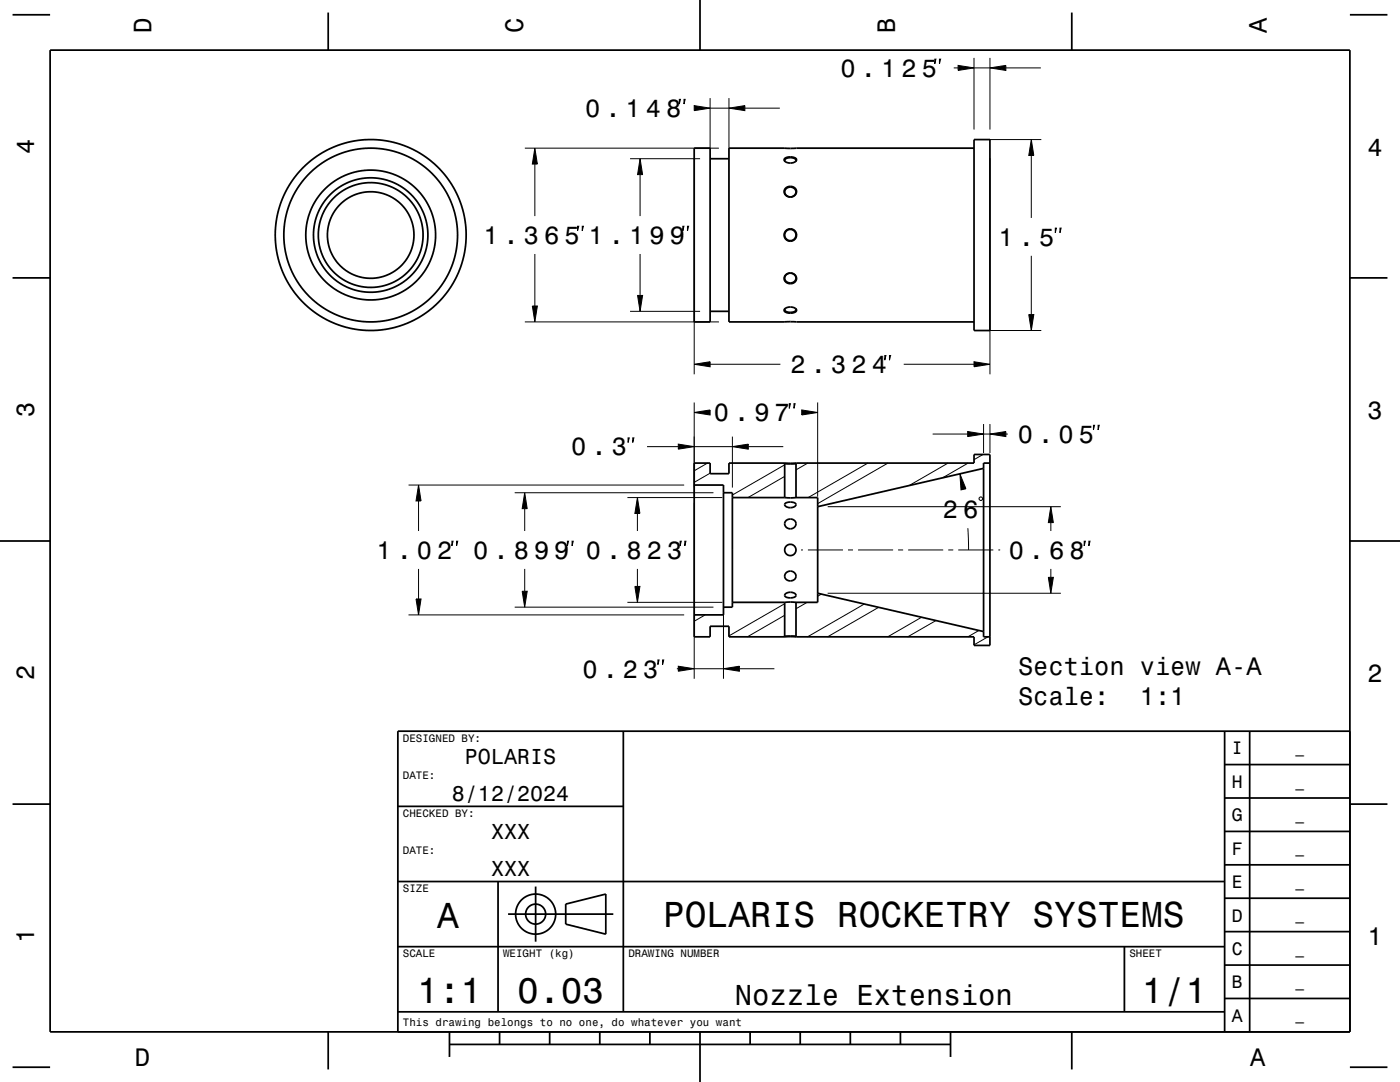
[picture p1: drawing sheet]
<svg xmlns="http://www.w3.org/2000/svg" width="279mm" height="216mm" viewBox="0 0 279 216" stroke-linecap="round" stroke-linejoin="round" font-family="sans-serif">
<g fill="none" stroke="#000" stroke-width=".2">
<path d="M135.6 19.8h.2l-.2 1zM136.5 19.8h.2l-.2 1zM141.7 19.6v10.1M145.5 19.6v10.1M186.6 11.8h.2l-.2 .9zM187.5 11.8h.2l-.2 .9zM190.3 13.6h.9M191.2 13l3.2 .6-3.2 .5zM194.4 11.6v14.2M194.4 13.6h3.2M197.6 13.6l3.1-.6v1.1zM197.6 11.6v14.2"/>
<path d="M200.7 13.6h7M104.7 29.6h38.8M106.7 29.6l.5 3.1h-1zM106.7 32.7v10.4M125.7 31.7h14M127.7 31.7l.5 3.1h-1zM127.7 34.8v8.3M138.5 21.1l3.2 .5-3.2 .5zM138.5 31.6v43.1M141.7 21.6h3.8M145.5 21.6l3.2-.5v1zM148.7 21.6h6.9"/>
<path d="M196.4 27.8h11.4M197.6 31.6v43.1M205.8 27.8l.5 3.2h-1zM205.8 31v12.5M106.7 50.7v10.4M115.3 45.1h.2l-.2 1zM116.2 45.1h.2l-.2 1zM127.2 58.9h1l-.5 3.2zM127.7 50.7v8.2M136.3 45.1h.2l-.2 1zM137.2 45.1h.2l-.2 1zM205.8 51.1v11.7"/>
<path d="M210.6 45.5h.2l-.2 1zM211.5 45.5h.3l-.3 1zM104.7 64.2h38.8M106.2 61.1h1l-.5 3.1zM125.7 62.1h14M138.5 72.7l3.2-.5v1zM141.7 72.7h14M176.6 70.9h.2l-.2 1zM177.5 70.9h.2l-.2 1zM180.4 72.7h14M194.4 72.2l3.2 .5-3.2 .5zM196.4 65.9h11.4"/>
<path d="M205.3 62.8h1l-.5 3.1zM81.5 96.8h55M83.5 96.8l.5 3.2h-1zM83.5 100v6M102.7 98.3h39.7M104.7 98.3l.5 3.2h-1zM125.2 99.3h19M125.3 87.4h.3l-.3 .9zM126.3 87.4h.2l-.2 .9zM127.2 99.3l.5 3.2h-1zM129.1 89.1h6.3M135.4 88.6l3.1 .5-3.1 .5z"/>
<path d="M138.5 82.3l3.2-.5v1zM138.5 80.3v18.8M138.5 89.1h7.7M141.2 92.4l-2.7 1.5M141.7 94.4l-3.2 1.9M146.2 89.1l3.1-.5v1zM146.2 87.1v10.2M149.3 89.1h7M156.6 95.1l-7.3 4.2M156.6 92.8l-10.4 6M157.5 80.6h.3l-.3 .9zM158.5 80.6h.2l-.2 .9z"/>
<path d="M160 81.8l3.2 .5-3.2 .5zM161.2 92.4l-2.3 1.4M163.2 80.3v18.8M173.2 92.4l-11.9 6.9M177.2 92.4l-14 8.1M186.1 86.6h7M189.2 92.4l-7.8 4.5M191.6 94.5l1.2 3-1 .3zM193.1 86.1l3.2 .5-3.2 .5zM193.2 92.4l-5.1 2.9M195.4 99.4l.2-.2h.3l.2 .2v.2l-.2 .3h-.3l-.2-.3zM196.2 90.7l-1.8 1"/>
<path d="M196.3 84.6v5.8M196.3 86.6h1.3M197.6 86.6l3.1-.5v1zM197.6 84.6v5.8M200.7 86.6h.4M218.2 84.9h.3l-.3 .9zM219.1 84.9h.3l-.3 .9zM83 119.5h1l-.5 3.2zM83.5 113.5v6M90.2 108h.2l-.2 .9zM91.1 108h.3l-.3 .9zM104.2 118h1l-.5 3.2z"/>
<path d="M104.7 101.5v4.5M104.7 113.5v4.5M113.2 108h.3l-.3 .9zM114.2 108h.2l-.2 .9zM126.7 117h1l-.5 3.2zM127.2 102.5v3.5M127.2 113.5v3.5M135.7 108h.3l-.3 .9zM136.7 108h.2l-.2 .9zM138.5 100.3v35.1M144.4 100.3v35.1M159.9 109.7h.3"/>
<path d="M161.2 109.7h7M163.9 118.5l-.7 .5M165.2 118.4h46.5M165.2 101.1h46.5M169.2 109.7h1M171.2 109.7h7M179.2 109.7h1M181.2 109.7h7M189.2 109.7h1M191.2 109.7h7M193.2 105.4l.1 4.3M199.2 109.7h.4"/>
<path d="M209.2 115.2h1l-.5 3.2zM209.7 101.1l.5 3.2h-1zM209.7 104.3v1.7M209.7 113.5v1.7M216.4 108h.2l-.2 .9zM217.3 108h.2l-.2 .9zM81.5 122.7h55M102.7 121.2h39.7M125.2 120.2h19M131.3 131.7h.2l-.2 .9zM132.2 131.7h.3l-.3 .9zM135.1 133.4h.3"/>
<path d="M135.4 132.9l3.1 .5-3.1 .5zM138.5 133.4h5.9M140.7 122.7l-2.2 1.3M144.4 133.4l3.2-.5v1zM147.6 133.4h6.9M156.6 122.8l-7.4 4.3M156.6 120.5l-11.1 6.4M161.1 120.2l-2.2 1.3M172.5 120.5l-11.3 6.6M175.4 121.2l-10.2 5.9M183.9 123.2l-6.7 3.9M186.8 123.8l-5.6 3.3"/>
<path d="M195.4 125.8l-2.2 1.3M197.2 127.1l-2.8 1.6"/>
</g>
<g fill="none" stroke="#000" stroke-width=".35">
<path d="M2.5 2.9h7.5M10 10h259.4v195.9h-259.4zM65.5 2.5v7.5M139.7 0v10M213.9 2.5v7.5M269.4 2.9h7.5M138.5 29.6h3.2v34.6h-3.2zM141.7 31.7h3.8M156.6 31.6a1.93 1.93 0 0 1 2.4 .2 1.17 1.17 0 0 1-1.6 .7l-.8-.4zM156.7 32.3a.43 .43 0 0 1 0-.5 .43 .43 0 0 1 .4-.2 1.47 1.47 0 0 1 1.7 .3l-.1 .4M156.8 37.6a1.16 1.16 0 0 1 1.6-.3 1.16 1.16 0 0 1 .2 1.7 1.17 1.17 0 0 1-1.6 .1 1.17 1.17 0 0 1-.2-1.5zM156.8 37.7a1.08 1.08 0 0 1 1.5-.3 1.08 1.08 0 0 1 .3 1.5 1.08 1.08 0 0 1-1.4 .3 1.08 1.08 0 0 1-.4-1.5z"/>
<path d="M194.4 29.6h-48.9v34.6h48.9M194.4 27.8h3.2v38.1h-3.2zM2.5 55.4h7.5M156.7 54.9a1.19 1.19 0 0 1 1.6-.3 1.19 1.19 0 0 1 .5 1.5 1.19 1.19 0 0 1-1.7 .4 1.19 1.19 0 0 1-.4-1.6zM156.8 54.9a1.05 1.05 0 0 1 1.6-.2 1.05 1.05 0 0 1-.1 1.6 1.04 1.04 0 0 1-1.3-.1 1.04 1.04 0 0 1-.2-1.3zM269.4 55.4h7.5M141.7 62.1h3.8M156.7 61.6a1.47 1.47 0 0 1 2.3 .3 1 1 0 0 1-1.3 .6 .89 .89 0 0 1-1.2-.7zM156.7 61.5l-.1 .2a.78 .78 0 0 0 1.1 .6 .78 .78 0 0 0 1.1-.6l-.1-.2M138.5 96.8h5.9v25.9h-5.9M144.4 98.3h1.8v22.9h-1.8M146.2 99.3h10.4"/>
<path d="M156.5 92.4h2.5M156.5 92.4h-11v2.1h-3.8v-2.1h-3.2v34.7h3.2v-2.1h3.8v2.1h11M156.5 92.4l.1 .1M156.6 99.3h2.3M156.6 92.5h2.3M156.6 92.5v6.8M158.9 99.3h4.3v20.9h-4.3M158.9 92.5v6.8M159 92.4h35.4v-1.7h3.2v38.1h-3.2v-1.7h-35.4M159 92.4l-.1 .1M196.3 93.5l-33.1 7.6M197.6 92.4h-1.3v34.7h1.3"/>
<path d="M0 107.9h10M156.7 118.5a1.25 1.25 0 0 1 2.1 .4 1.58 1.58 0 0 1-2.2-.1zM156.7 100.4a1.6 1.6 0 0 1 2.2 .3 1.34 1.34 0 0 1-2.3 0zM156.9 114.3a1.06 1.06 0 0 1 1.5-.2 1.06 1.06 0 0 1 .1 1.5 1.06 1.06 0 0 1-1.4 .2 1.06 1.06 0 0 1-.2-1.5zM156.9 103.8a1.06 1.06 0 0 1 1.5-.1 1.06 1.06 0 0 1 .2 1.5 1.06 1.06 0 0 1-1.5 .1 1.06 1.06 0 0 1-.2-1.5zM163.2 118.4l33.1 7.6M269.4 107.9h10M146.2 120.2h10.4M156.5 127.1h2.5M156.6 120.2h2.3M156.6 126.9h2.3M156.6 120.2v6.7"/>
<path d="M156.6 126.9l-.1 .2M158.9 120.2v6.7M158.9 126.9l.1 .2M124.4 145.9v56M244.4 159.2h25M244.4 152.6h25M244.4 145.9v60M249.4 145.9v60M269.4 145.9h-190v60M2.5 160.5h7.5M79.4 175.9h165M79.4 160.9h45"/>
<path d="M99.4 175.9v26M106.9 176.9v11M244.4 179.2h25M244.4 172.6h25M244.4 165.9h25M269.4 160.5h7.5M79.4 188.9h165M101.4 182.4h21M112.9 180.4l8-2v8l-8-2zM224.4 188.9v13M244.4 199.2h25M244.4 192.6h25"/>
<path d="M244.4 185.9h25M2.5 213h7.5M65.5 205.9v7.5M79.4 201.9h165M89.7 208.4h100M89.7 205.9v5M99.7 205.9v2.5M109.7 205.9v2.5M119.7 205.9v2.5M129.7 205.9v2.5M139.7 205.9v10M149.7 205.9v2.5"/>
<path d="M159.7 205.9v2.5M169.7 205.9v2.5M179.7 205.9v2.5M189.7 205.9v5M213.9 205.9v7.5M269.4 213h7.5"/>
<circle cx="74" cy="46.9" r="11.4"/>
<circle cx="74" cy="46.9" r="8.6"/>
<circle cx="74" cy="46.9" r="13"/>
<circle cx="74" cy="46.9" r="19.1"/>
<circle cx="74" cy="46.9" r="10.5"/>
<circle cx="74" cy="46.9" r="17.3"/>
<circle cx="157.7" cy="46.9" r="1.24"/>
<circle cx="157.7" cy="46.9" r="1.13"/>
<circle cx="157.7" cy="109.7" r="1.13"/>
<circle cx="106.9" cy="182.4" r="2"/>
<circle cx="106.9" cy="182.4" r="4"/>
</g>
<g fill="#000">
<path d="M191.2 13l3.2 .6-3.2 .5z" fill-rule="evenodd"/>
<path d="M197.6 13.6l3.1-.6v1.1z" fill-rule="evenodd"/>
<path d="M106.7 29.6l.5 3.1h-1z" fill-rule="evenodd"/>
<path d="M127.7 31.7l.5 3.1h-1z" fill-rule="evenodd"/>
<path d="M138.5 21.1l3.2 .5-3.2 .5z" fill-rule="evenodd"/>
<path d="M145.5 21.6l3.2-.5v1z" fill-rule="evenodd"/>
<path d="M205.8 27.8l.5 3.2h-1z" fill-rule="evenodd"/>
<path d="M127.2 58.9h1l-.5 3.2z" fill-rule="evenodd"/>
<path d="M106.2 61.1h1l-.5 3.1z" fill-rule="evenodd"/>
<path d="M138.5 72.7l3.2-.5v1z" fill-rule="evenodd"/>
<path d="M194.4 72.2l3.2 .5-3.2 .5z" fill-rule="evenodd"/>
<path d="M205.3 62.8h1l-.5 3.1z" fill-rule="evenodd"/>
<path d="M83.5 96.8l.5 3.2h-1z" fill-rule="evenodd"/>
<path d="M135.4 88.6l3.1 .5-3.1 .5z" fill-rule="evenodd"/>
<path d="M138.5 82.3l3.2-.5v1z" fill-rule="evenodd"/>
<path d="M146.2 89.1l3.1-.5v1z" fill-rule="evenodd"/>
<path d="M160 81.8l3.2 .5-3.2 .5z" fill-rule="evenodd"/>
<path d="M191.6 94.5l1.2 3-1 .3z" fill-rule="evenodd"/>
<path d="M193.1 86.1l3.2 .5-3.2 .5z" fill-rule="evenodd"/>
<path d="M197.6 86.6l3.1-.5v1z" fill-rule="evenodd"/>
<path d="M83 119.5h1l-.5 3.2z" fill-rule="evenodd"/>
<path d="M104.2 118h1l-.5 3.2z" fill-rule="evenodd"/>
<path d="M104.7 98.3l.5 3.2h-1z" fill-rule="evenodd"/>
<path d="M126.7 117h1l-.5 3.2z" fill-rule="evenodd"/>
<path d="M127.2 99.3l.5 3.2h-1z" fill-rule="evenodd"/>
<path d="M209.2 115.2h1l-.5 3.2z" fill-rule="evenodd"/>
<path d="M209.7 101.1l.5 3.2h-1z" fill-rule="evenodd"/>
<path d="M135.4 132.9l3.1 .5-3.1 .5z" fill-rule="evenodd"/>
<path d="M144.4 133.4l3.2-.5v1z" fill-rule="evenodd"/>
</g>
<g font-size="7.2">
<text x="87.2" y="185.2">A</text>
<text x="132.4" y="185">POLARIS ROCKETRY SYSTEMS</text>
<text x="83.2" y="200.2">1:1</text>
<text x="103.2" y="200.2">0.03</text>
<text x="227.9" y="200.2">1/1</text>
</g>
<text font-size="5.8" x="146.6" y="200.5">Nozzle Extension</text>
<g font-size="5">
<text x="30.2" y="6.5" transform="rotate(-90 30.2 6.5)">D</text>
<text x="104.4" y="6.5" transform="rotate(-90 104.4 6.5)">C</text>
<text x="178.6" y="6.5" transform="rotate(-90 178.6 6.5)">B</text>
<text x="252.8" y="6.5" transform="rotate(-90 252.8 6.5)">A</text>
<text x="167.8" y="15.3">0 . 1 2 5</text>
<text x="116.8" y="23.3">0 . 1 4 8</text>
<text x="6.8" y="30.7" transform="rotate(-90 6.8 30.7)">4</text>
<text x="272.9" y="31">4</text>
<text x="96.5" y="48.6">1 . 3 6 5</text>
<text x="117.5" y="48.6">1 . 1 9 9</text>
<text x="199.3" y="49">1 . 5</text>
<text x="157.8" y="74.4">2 . 3 2 4</text>
<text x="6.8" y="83.2" transform="rotate(-90 6.8 83.2)">3</text>
<text x="272.9" y="83.5">3</text>
<text x="142.5" y="84.1">0 . 9 7</text>
<text x="203.2" y="88.4">0 . 0 5</text>
<text x="114" y="90.9">0 . 3</text>
<text x="188.2" y="103.4">2 6</text>
<text x="75.1" y="111.5">1 . 0 2</text>
<text x="94.4" y="111.5">0 . 8 9 9</text>
<text x="116.9" y="111.5">0 . 8 2 3</text>
<text x="201.3" y="111.5">0 . 6 8</text>
<text x="6.8" y="135.7" transform="rotate(-90 6.8 135.7)">2</text>
<text x="116.2" y="135.2">0 . 2 3</text>
<text x="203.2" y="134.6">Section view A-A</text>
<text x="272.9" y="136">2</text>
<text x="203.2" y="140.6">Scale:</text>
<text x="227.5" y="140.6">1:1</text>
<text x="6.8" y="188.2" transform="rotate(-90 6.8 188.2)">1</text>
<text x="272.9" y="188.5">1</text>
<text x="26.9" y="212.7">D</text>
<text x="249.5" y="212.7">A</text>
</g>
<g font-size="4.3">
<text x="92.8" y="152.4">POLARIS</text>
<text x="90.2" y="159.9">8/12/2024</text>
<text x="98" y="167.4">XXX</text>
<text x="98" y="174.9">XXX</text>
</g>
<g font-size="3.6">
<text x="245.8" y="150.5">I</text>
<text x="245.8" y="157.2">H</text>
<text x="245.8" y="163.9">G</text>
<text x="245.8" y="170.5">F</text>
<text x="245.8" y="177.2">E</text>
<text x="245.8" y="183.9">D</text>
<text x="245.8" y="190.5">C</text>
<text x="245.8" y="197.2">B</text>
<text x="245.8" y="203.9">A</text>
</g>
<g font-size="2.9">
<text x="258.5" y="150.3">_</text>
<text x="258.5" y="156.9">_</text>
<text x="258.5" y="163.6">_</text>
<text x="258.5" y="170.3">_</text>
<text x="258.5" y="176.9">_</text>
<text x="258.5" y="183.6">_</text>
<text x="258.5" y="190.3">_</text>
<text x="258.5" y="196.9">_</text>
<text x="258.5" y="203.6">_</text>
</g>
<g font-size="2.2">
<text x="80.4" y="148">DESIGNED BY:</text>
<text x="80.4" y="155.5">DATE:</text>
<text x="80.4" y="163">CHECKED BY:</text>
<text x="80.4" y="170.5">DATE:</text>
<text x="80.4" y="178">SIZE</text>
<text x="80.4" y="191">SCALE</text>
<text x="100.4" y="191">WEIGHT (kg)</text>
<text x="125.4" y="191">DRAWING NUMBER</text>
<text x="225.4" y="191">SHEET</text>
<text x="80.4" y="204.7">This drawing belongs to no one, do whatever you want</text>
</g>
</svg>
